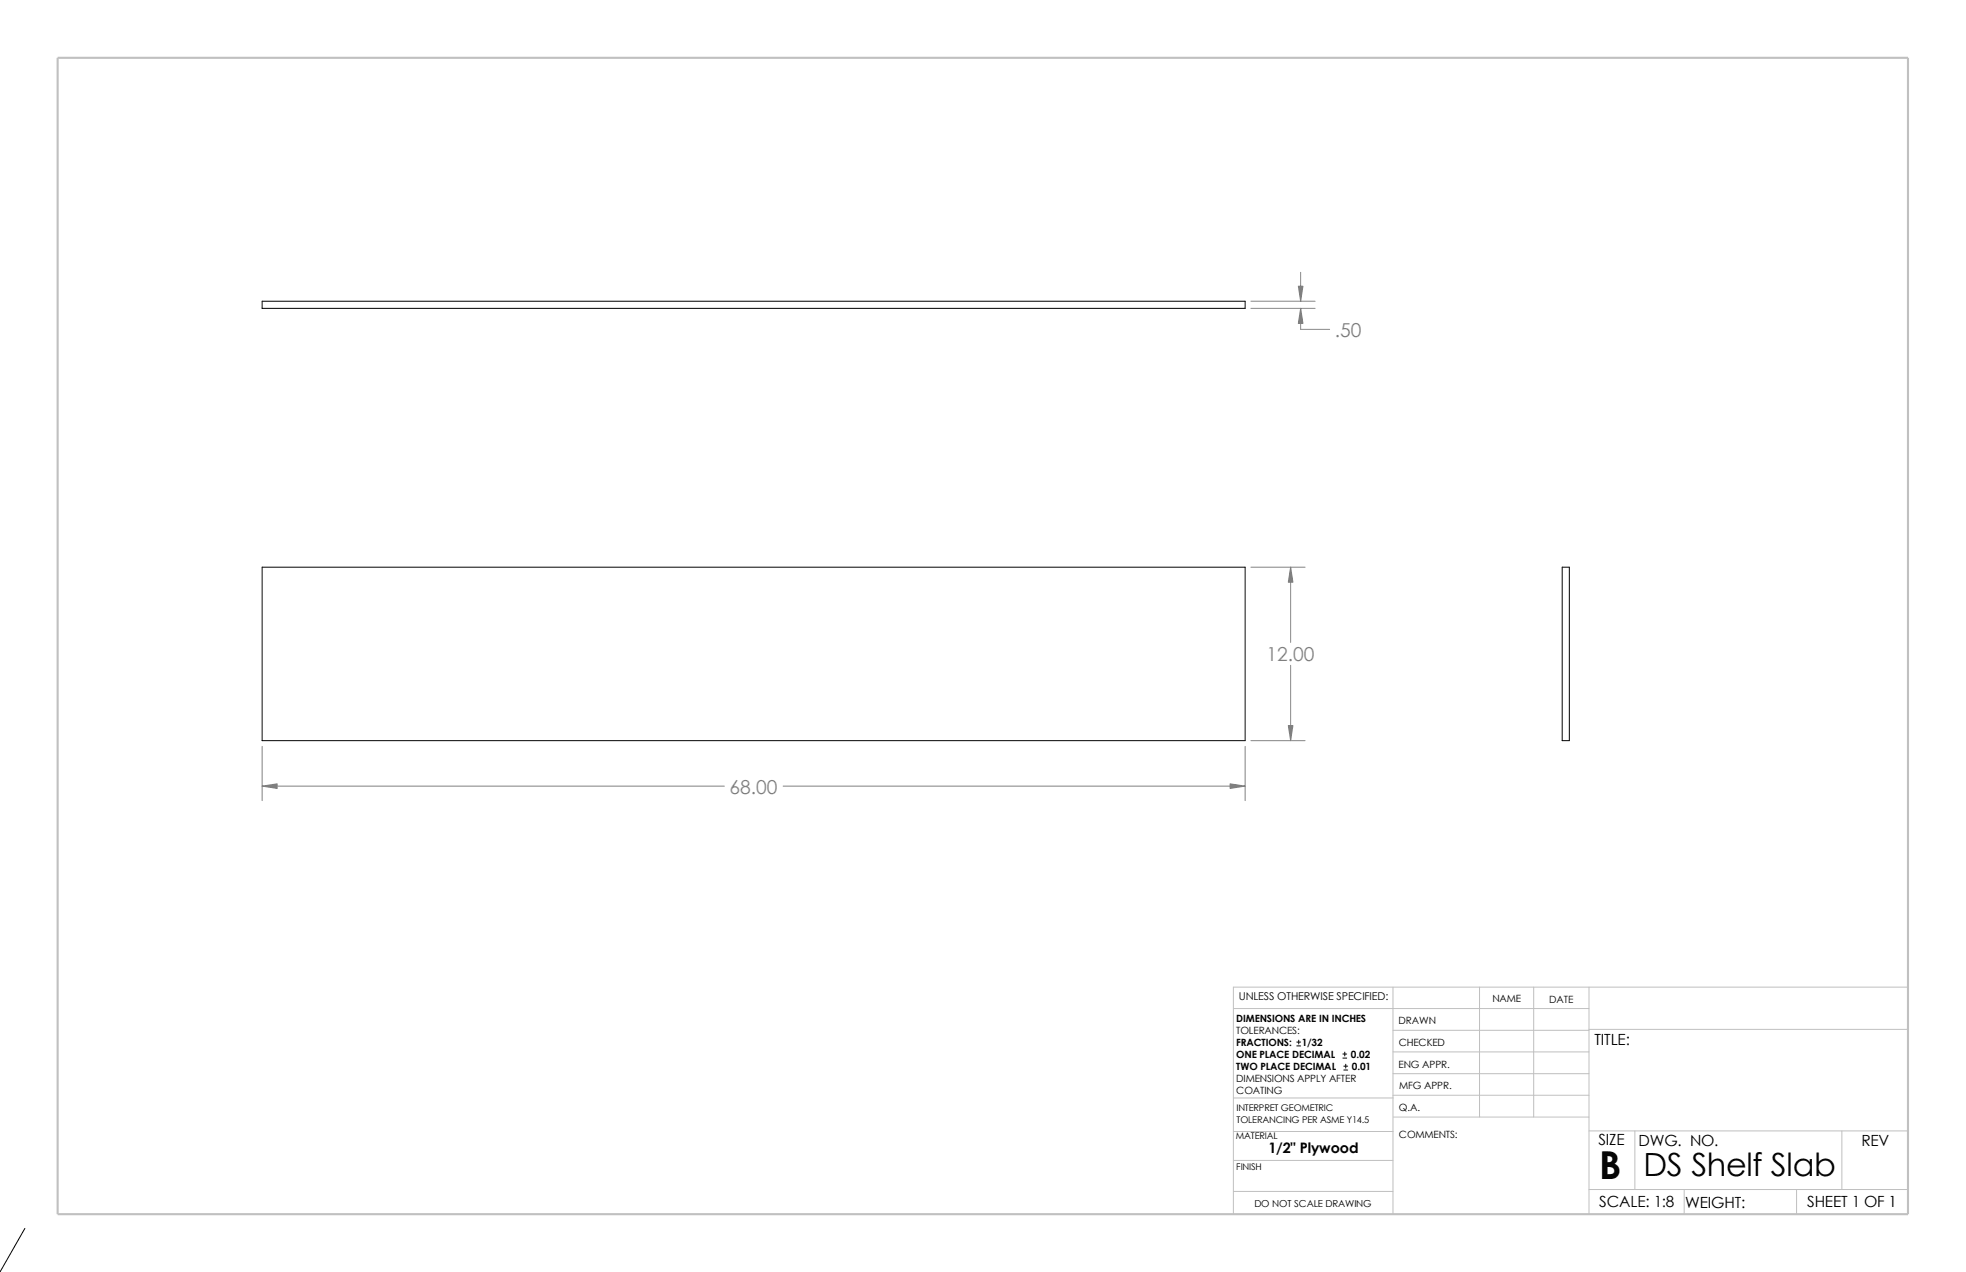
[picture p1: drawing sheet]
<svg xmlns="http://www.w3.org/2000/svg" width="432mm" height="279mm" viewBox="0 0 432 279" stroke-linecap="round" stroke-linejoin="round" font-family="sans-serif">
<g fill="none" stroke="#c0c0c0" stroke-width=".22">
<path d="M305.9 216.8v49.9M325 216.8v28.6M336.8 216.8v28.6M349 216.8v49.9M419.1 216.8h-148.2v49.9M270.9 221.5h78.1M305.9 235.8h43.1M305.9 231.1h43.1M305.9 226.3h43.1M349 226.1h70.1M270.9 248.5h35.1M270.9 241.2h35.1"/>
<path d="M270.9 254.9h35M305.9 240.6h43.1M306 245.4h43M349 248.4h70.1M359.1 248.4v12.9M404.5 248.4v12.9M270.9 261.7h35M349 261.3h70.1M369.9 261.3v5.4M394.6 261.3v5.4"/>
</g>
<path d="M12.7 12.7h406.4v254h-406.4z" fill="none" stroke="#c0c0c0" stroke-width=".47"/>
<g fill="none" stroke="#000" stroke-width=".22">
<path d="M57.6 66.2h215.9v1.5h-215.9zM57.6 124.6h215.9v38.1h-215.9zM343.1 124.6h1.6v38.1h-1.6zM284.8 229.7h.9M284.8 228.9h.9M285.2 228.5v.8M294.9 232.4h.9M294.9 231.5h.9M295.1 235h.9M295.1 234.2h.9M295.4 231.1v.8M295.6 233.8v.8"/>
<path d="M5.5 269.8l-5.6 9.5"/>
</g>
<path d="M285.7 59.8v6.4M274.7 67.7h14.1M274.7 66.2h14.1M285.7 67.7v4.6h6.3M274.7 124.6h11.9M283.5 124.6v16.5M283.5 146.1v16.6M57.6 164v11.9M57.6 172.7h101.5M172 172.7h101.5M273.5 164v11.9M274.7 162.7h11.9" fill="none" stroke="#808080" stroke-width=".22"/>
<g fill="#808080" stroke="#808080" stroke-width=".22">
<path d="M285.7 67.7l.5 3.3h-1z"/>
<path d="M285.2 62.9h1l-.5 3.3z"/>
<path d="M283 159.4h1l-.5 3.3z"/>
<path d="M283.5 124.6l.5 3.3h-1z"/>
<path d="M57.6 172.7l3.3-.5v1z"/>
<path d="M270.2 172.2l3.3 .5-3.3 .5z"/>
</g>
<text font-size="8.5" x="351.2" y="259">B</text>
<text font-size="7" x="361" y="258.2">DS Shelf Slab</text>
<g font-size="4.2" fill="#808080">
<text x="293.2" y="74">.50</text>
<text x="278.2" y="145.3">12.00</text>
<text x="160.3" y="174.4">68.00</text>
</g>
<g font-size="3.4">
<text x="350.2" y="229.5">TITLE:</text>
<text x="351.1" y="251.6">SIZE</text>
<text x="359.9" y="251.6">DWG. NO.</text>
<text x="408.9" y="251.7">REV</text>
<text x="351.2" y="265.2">SCALE: 1:8</text>
<text x="370.1" y="265.3">WEIGHT:</text>
<text x="396.9" y="265.2">SHEET 1 OF 1</text>
</g>
<text font-size="3.2" x="278.6" y="253.3">1/2&quot; Plywood</text>
<text font-size="2.4" x="272.1" y="219.7">UNLESS OTHERWISE SPECIFIED:</text>
<g font-size="2.2">
<text x="327.8" y="220.2">NAME</text>
<text x="340.3" y="220.2">DATE</text>
<text x="271.5" y="227.2">TOLERANCES:</text>
<text x="271.5" y="224.5">DIMENSIONS ARE IN INCHES</text>
<text x="307.2" y="225">DRAWN</text>
<text x="271.5" y="232.4">ONE PLACE DECIMAL</text>
<text x="271.5" y="229.7">FRACTIONS:</text>
<text x="285.9" y="229.7">1/32</text>
<text x="296.7" y="232.4">0.02</text>
<text x="307.2" y="229.8">CHECKED</text>
<text x="271.5" y="235.1">TWO PLACE DECIMAL</text>
<text x="271.5" y="237.7">DIMENSIONS APPLY AFTER</text>
<text x="296.9" y="235.1">0.01</text>
<text x="307.2" y="234.5">ENG APPR.</text>
<text x="307.3" y="239.2">MFG APPR.</text>
<text x="271.5" y="240.4">COATING</text>
<text x="307.3" y="244">Q.A.</text>
<text x="307.3" y="250.1">COMMENTS:</text>
</g>
<text font-size="2.1" x="275.5" y="265.1">DO NOT SCALE DRAWING</text>
<g font-size="2">
<text x="271.6" y="244.1">INTERPRET GEOMETRIC</text>
<text x="271.4" y="250.1">MATERIAL</text>
<text x="271.6" y="246.6">TOLERANCING PER ASME Y14.5</text>
<text x="271.5" y="257">FINISH</text>
</g>
</svg>
